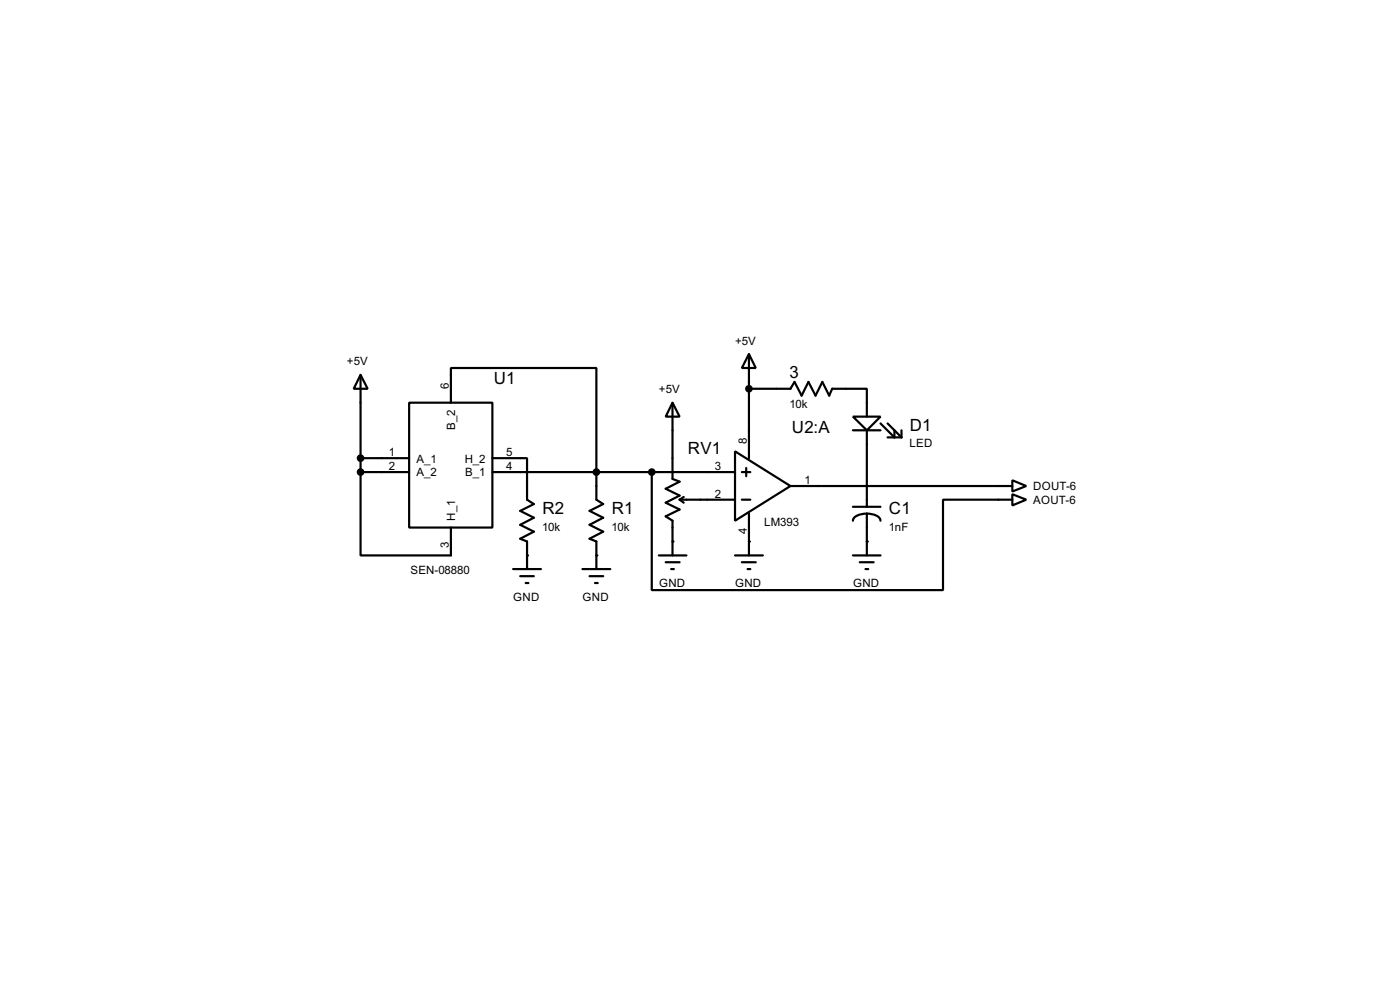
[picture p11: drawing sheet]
<svg xmlns="http://www.w3.org/2000/svg" width="256mm" height="180mm" viewBox="0 0 256 180" stroke-linecap="round" stroke-linejoin="round" font-family="sans-serif">
<g fill="none" stroke="#000" stroke-width=".4">
<path d="M66.1 68.6l1.3 2.6h-2.6zM66.1 68.6v17.8M75 73.7h15.2v22.9h-15.2zM82.6 73.7v-6.3h26.7v24.1l1.2 .8-2.5 1.2 2.5 1.3-2.5 1.3 2.5 1.2-2.5 1.3 1.3 .5v5.1M123.2 73.7l1.3 2.6h-2.5zM123.2 73.7v14l1.3 .5-2.5 1.3 2.5 1.2-2.5 1.3 2.5 1.3-2.5 1.2 1.2 .8v6.4M137.2 64.8l1.3 2.6h-2.6zM137.2 71.2h7.6l.8-1.3 1.3 2.5 1.2-2.5 1.3 2.5 1.3-2.5 1.2 2.5 .6-1.2h6.3v5.1M137.2 64.8v19.1M156.3 76.3h5l-2.5 2.5zM156.3 78.8h5M158.8 78.8v10.2h-14"/>
<path d="M161.3 77.5l2.6 2.6v-1.3M162.6 77.5l2.6 2.6M165.2 78.8v1.3M66.1 86.4v15.3h16.5v-5.1M66.1 86.4h8.9M66.1 83.9h8.9M90.2 83.9h6.4v7.6l1.2 .8-2.5 1.2 2.5 1.3-2.5 1.3 2.5 1.2-2.5 1.3 1.3 .5v5.1M90.2 86.4h44.5M119.4 86.4v21.6h53.4v-16.5h12.7M124.5 91.5h10.2M124.5 91.5l.8 .5M125.3 91l-.8 .5"/>
<path d="M134.7 82.6l10.1 6.4-10.1 6.3zM135.9 86.4h1.6M135.9 91.5h1.6M136.7 85.7v1.5M137.2 94v7.7M156.3 92.8h5M158.8 94a2.24 2.24 0 0 1 2.5 1.3M158.8 94a3.1 3.1 0 0 0-2.5 .9v.4M158.8 94v7.7M162.6 80.1h2.6M185.5 87.9l2.5 1.1-2.5 1zM185.5 90.5l2.5 1-2.5 1z"/>
<path d="M185.5 89h-26.7v3.8M94 104.2h5.1M95.3 105.5h2.5M96.3 106.7h.5M106.7 104.2h5.1M108 105.5h2.5M109 106.7h.5M120.7 101.7h5.1M122 102.9h2.5M123 104.2h.5M134.7 101.7h5.1M135.9 102.9h2.6"/>
<path d="M137 104.2h.5M156.3 101.7h5M157.5 102.9h2.6M158.6 104.2h.5"/>
</g>
<g fill="#000">
<circle cx="123.2" cy="99.1" r=".2"/>
<circle cx="137.2" cy="99.1" r=".2"/>
<circle cx="158.8" cy="99.1" r=".2"/>
<circle cx="96.6" cy="101.7" r=".2"/>
<circle cx="109.3" cy="101.7" r=".2"/>
</g>
<g fill="#000" stroke="#000" stroke-width=".4">
<circle cx="137.2" cy="71.2" r=".5"/>
<circle cx="66" cy="86.4" r=".5"/>
<circle cx="66" cy="83.9" r=".5"/>
<circle cx="109.2" cy="86.4" r=".5"/>
<circle cx="119.4" cy="86.4" r=".5"/>
</g>
<g font-size="3.5">
<text x="90.5" y="70.4">U1</text>
<text x="144.6" y="69.1">3</text>
<text x="126" y="83.1">RV1</text>
<text x="145.1" y="79.3">U2:A</text>
<text x="166.7" y="79">D1</text>
<text x="99.4" y="94.2">R2</text>
<text x="112.1" y="94.2">R1</text>
<text x="162.9" y="94.2">C1</text>
</g>
<g font-size="2.4">
<text x="134.7" y="63.1">+5V</text>
<text x="63.6" y="66.9">+5V</text>
<text x="82.2" y="71.2" transform="rotate(-90 82.2 71.2)">6</text>
<text x="120.7" y="72">+5V</text>
<text x="144.6" y="74.6">10k</text>
<text x="71.3" y="83.5">1</text>
<text x="83.4" y="78.7" transform="rotate(-90 83.4 78.7)">B_2</text>
<text x="92.8" y="83.5">5</text>
<text x="136.8" y="81.3" transform="rotate(-90 136.8 81.3)">8</text>
<text x="166.6" y="81.8">LED</text>
<text x="71.3" y="86">2</text>
<text x="76.3" y="84.7">A_1</text>
<text x="76.3" y="87.2">A_2</text>
<text x="85.1" y="84.7">H_2</text>
<text x="85.2" y="87.2">B_1</text>
<text x="92.8" y="86">4</text>
<text x="131" y="86">3</text>
<text x="147.4" y="88.5">1</text>
<text x="189.3" y="89.8">DOUT-6</text>
<text x="83.4" y="95.3" transform="rotate(-90 83.4 95.3)">H_1</text>
<text x="131" y="91.1">2</text>
<text x="189.3" y="92.3">AOUT-6</text>
<text x="82.2" y="100.3" transform="rotate(-90 82.2 100.3)">3</text>
<text x="99.3" y="97.1">10k</text>
<text x="112" y="97.1">10k</text>
<text x="136.8" y="97.7" transform="rotate(-90 136.8 97.7)">4</text>
<text x="140" y="96.2">LM393</text>
<text x="162.8" y="97.1">1nF</text>
<text x="75.2" y="105.1">SEN-08880</text>
<text x="120.7" y="107.5">GND</text>
<text x="134.7" y="107.5">GND</text>
<text x="156.3" y="107.5">GND</text>
<text x="94" y="110.1">GND</text>
<text x="106.7" y="110.1">GND</text>
</g>
</svg>
